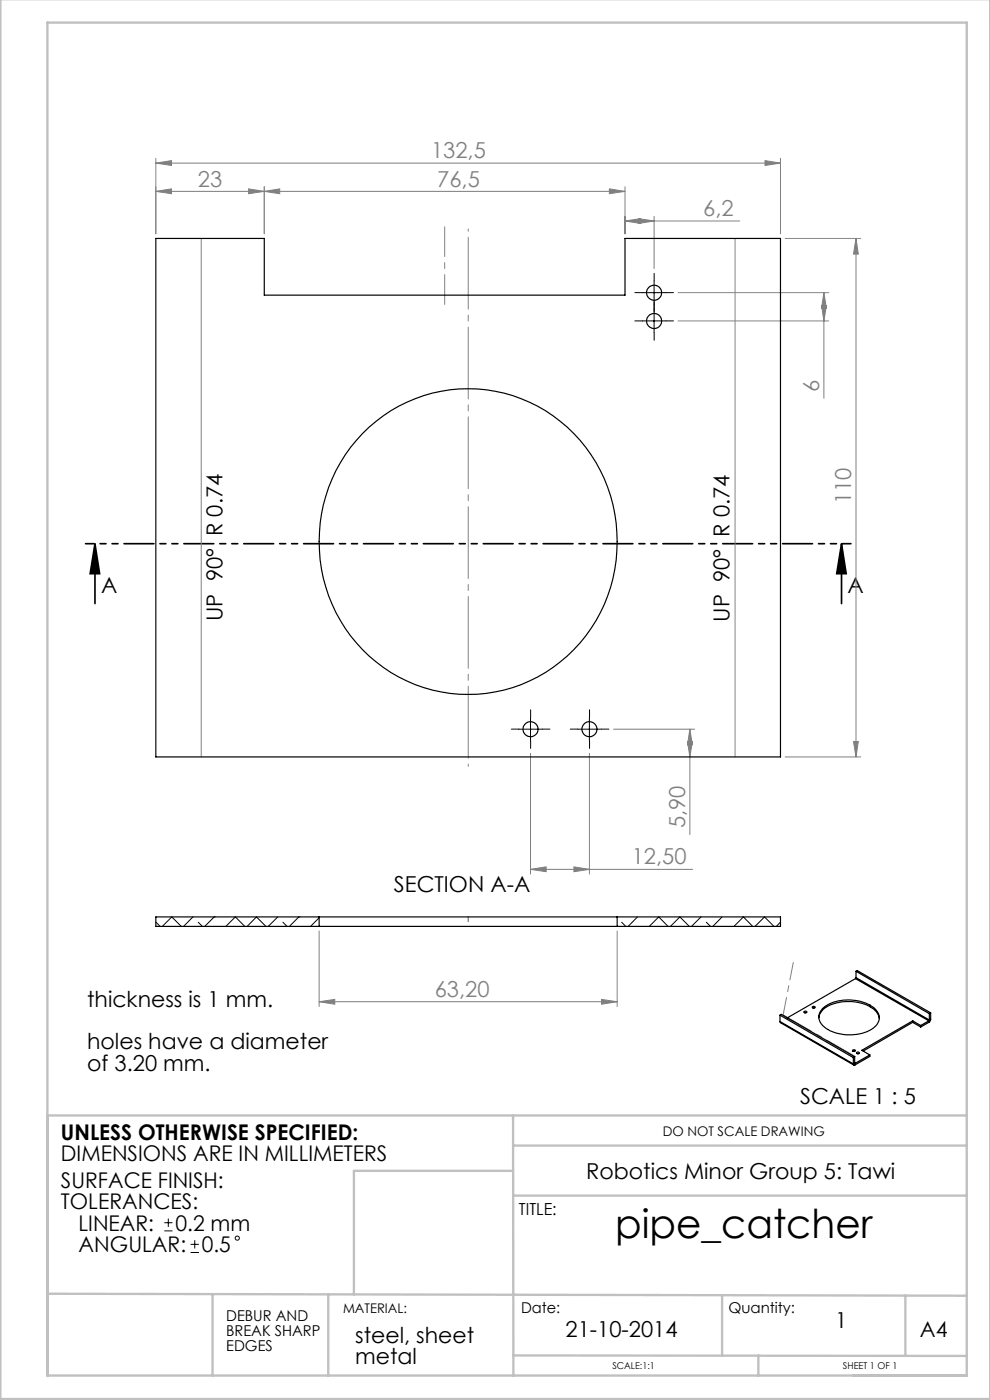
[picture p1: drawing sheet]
<svg xmlns="http://www.w3.org/2000/svg" width="210mm" height="297mm" viewBox="0 0 210 297" stroke-linecap="round" stroke-linejoin="round" font-family="sans-serif">
<g fill="none" stroke="#000" stroke-width=".21">
<path d="M138.7 59.6v5M136.2 68.1h5.1M136.2 62.1h5.1M138.7 65.6v5M110 154.7h5M112.5 152.2v5M122.6 154.7h4.9M125 152.2v5M34.9 259.4h1.7M35.7 258.5v1.8M34.9 261.1h1.7M40.4 265.7h1.8"/>
<path d="M40.4 264h1.8M41.3 263.1v1.8"/>
<circle cx="50.3" cy="262.7" r=".44"/>
</g>
<path d="M20.1 115.4l1 6.3h-2zM20.1 115.4v12.7M178.5 115.4l1 6.3h-2zM178.5 115.4v12.7" fill="none" stroke="#000" stroke-width=".35"/>
<g fill="none" stroke="#808080" stroke-width=".21">
<path d="M33.1 34.6l3.3-.5v1zM33.1 33.6v16M33.1 34.6h132.5M56.1 39.6v10M132.6 39.6v10M162.3 34.1l3.3 .5-3.3 .5zM165.6 33.6v16M33.1 40.6l3.3-.5v1zM33.1 40.6h99.5M42.7 50.6v110M52.7 40.1l3.4 .5-3.4 .5zM56.1 40.6l3.2-.5v1z"/>
<path d="M129.3 40.1l3.3 .5-3.3 .5zM132.6 46.9l3.3-.5v1zM132.6 46.9h24.3M135.4 46.4l3.3 .5-3.3 .5zM138.7 45.9v11.1M155.9 50.6v110M166.5 50.6h16.1M181.6 50.6v110M181.6 50.6l.5 3.3h-1.1zM143.8 62.1h32M143.8 68.1h32M174.3 64.8h1l-.5 3.3z"/>
<path d="M174.8 62.1v22.4M174.8 62.1l.5 3.3h-1zM112.5 159.8v25.6M125 159.8v25.6M130.1 154.7h17.3M145.8 157.3h1.1l-.6 3.3zM146.3 154.7v22.4M146.3 154.7l.6 3.3h-1.1zM181 157.3h1.1l-.5 3.3zM166.5 160.6h16.1M67.7 197.5v16M112.5 184.4l3.4-.5v1z"/>
<path d="M112.5 184.4h34.4M121.7 183.9l3.3 .5-3.3 .5zM130.9 197.5v16M67.7 212.5l3.3-.5v1zM67.7 212.5h63.2M127.6 212l3.3 .5-3.3 .5z"/>
</g>
<path d="M180.5 115.3h-162.4" fill="none" stroke="#000" stroke-width=".35" stroke-dasharray="6.3 1.3 1.3 1.3 1.3 1.3" stroke-dashoffset="4.5"/>
<path d="M99.3 195.5v-1" fill="none" stroke="#808080" stroke-width=".21" stroke-dasharray="15.2 1.3 1.3 1.3"/>
<g fill="none" stroke="#000" stroke-width=".21" stroke-dasharray="15.2 1.3 1.3 1.3">
<path d="M138.8 59.6v-1.6M136.3 68.1h-1.6M136.3 62.1h-1.6M138.8 65.6v-1.6M138.8 70.6v1.6M138.8 64.6v1.6M141.3 68.1h1.6M141.3 62.1h1.6M110.1 154.7h-1.6M112.6 152.2v-1.6M112.6 157.2v1.6M115.1 154.7h1.6"/>
<path d="M122.6 154.7h-1.6M125.1 152.2v-1.6M125.1 157.2v1.6M127.6 154.7h1.6"/>
</g>
<path d="M99.3 48.6v114" fill="none" stroke="#808080" stroke-width=".21" stroke-dasharray="15.2 1.3 1.3 1.3" stroke-dashoffset="-1.8"/>
<path d="M94.3 64.6v-16.5" fill="none" stroke="#808080" stroke-width=".21" stroke-dasharray="15.2 1.3 1.3 1.3" stroke-dashoffset="8.9"/>
<g fill="none" stroke="#c0c0c0" stroke-width=".5">
<path d="M.1 -.1v296.9h209.9v-296.9M10.1 236.6h195M108.8 236.6l.1 55.3M108.8 253.6h96.3M108.8 248.4h-33.7v26.2M108.9 243h96.2M10.1 274.5l195 .4M45.1 274.5v17.3M69.6 274.6v17.2M153.2 274.8v12.8M192.1 274.8v12.7M10.1 291.8h195v-287h-195v287.1"/>
<path d="M108.9 287.5l96.2 .2M160.9 287.5v4.3"/>
</g>
<path d="M166.1 215.3l15.3 8.8" fill="none" stroke="#808080" stroke-width=".21" stroke-dasharray="15.2 1.3 1.3 1.3" stroke-dashoffset="8.3"/>
<path d="M166.1 215.3l2.2-11.1" fill="none" stroke="#808080" stroke-width=".21" stroke-dasharray="15.2 1.3 1.3 1.3" stroke-dashoffset="11.5"/>
<path d="M178.5 115.4l1 6.3h-2zM20.1 115.4l1 6.3h-2z" fill="#000"/>
<g fill="#808080">
<path d="M52.7 40.1l3.4 .5-3.4 .5zM33.1 40.6l3.3-.5v1z"/>
<path d="M33.1 34.6l3.3-.5v1zM162.3 34.1l3.3 .5-3.3 .5zM56.1 40.6l3.2-.5v1zM129.3 40.1l3.3 .5-3.3 .5zM112.5 184.4l3.4-.5v1zM121.7 183.9l3.3 .5-3.3 .5zM132.6 46.9l3.3-.5v1zM135.4 46.4l3.3 .5-3.3 .5zM67.7 212.5l3.3-.5v1zM127.6 212l3.3 .5-3.3 .5z"/>
<path d="M181.6 50.6l.5 3.3h-1.1zM181 157.3h1.1l-.5 3.3zM174.8 62.1l.5 3.3h-1zM174.3 64.8h1l-.5 3.3zM146.3 154.7l.6 3.3h-1.1zM145.8 157.3h1.1l-.6 3.3z"/>
</g>
<g fill="none" stroke="#000" stroke-width=".25">
<path d="M33.1 50.6h23v12h76.5v-12h33v110h-132.5zM76.9 92a31.4 31.4 0 0 1 52.6 13.3 32.8 32.8 0 0 1-15.4 38.3 31.5 31.5 0 0 1-45.9-22.9 33.1 33.1 0 0 1 8.7-28.7zM67.7 194.5h63.2M67.7 196.5h63.2M67.7 194.5h-34.6v2h34.6M67.7 194.5v2M130.9 194.5h34.7v2h-34.7M130.9 194.5v2M165.5 216.7v.2l15.6 9.1M165.5 215.4v1.3M165.5 215.4l15.5 9M165.5 216.7l15.5 9"/>
<path d="M165.5 215.4l.2-.2 15.6 9M170.6 214.6h.5a.27 .27 0 0 1-.3 .3 .27 .27 0 0 1-.2-.3zM170.7 214.8h.3M172.3 213.6l.4-.1 .2 .2-.4 .2zM172.4 213.8h.4M174.4 214a9 9 0 0 1 8.7-1.4 4.2 4.2 0 0 1 3.4 3.2 3.7 3.7 0 0 1-3 3.2 9.4 9.4 0 0 1-9-1.4 2.46 2.46 0 0 1-.1-3.6zM181.5 207.6l-14.5 8.3M181.5 207.6l15.5 9M181.6 207.4l-.1 .2M181.6 206.1l15.5 8.9M181.6 207.4l15.5 9M181.6 206.1v1.3"/>
<path d="M181.6 206.1l.3-.2 15.5 9M184.6 213.6l1.3 1 .5 .8 .1 .7M184.6 213.6a9.6 9.6 0 0 0-10 .6l-.6 .7-.3 1M184.6 213.3v.3M193.6 216.6l1.7 1M193.6 216.6l-10.8 6.2 1.7 1M193.6 216.6v.3M193.6 216.9l-10.5 6.1M193.6 216.9l1.7 1M195.3 217.6v.3M197 216.6l-1.7 1M197 216.6v.3"/>
<path d="M197 216.9l-1.7 1M197.1 216.4l-.1 .2M197.1 215v1.4M197.4 216.2l-.4 .7M197.4 214.9l-.3 .1M197.4 214.9v1.3M197.4 216.2l-.3 .2M180.8 222.8h.6a.28 .28 0 0 1-.3 .3 .28 .28 0 0 1-.3-.3zM181 225.7l.2 .3 .2-.1M181 223h.3M181 224.4v1.3M181.3 225.5l.1 .1"/>
<path d="M181.3 224.2l-.3 .2M181.3 224.2v1.3M181.3 225.5l-.3 .2M181.4 225.6v.3M181.7 223.3h.5a.27 .27 0 0 1-.2 .3 .27 .27 0 0 1-.3-.3zM181.9 223.5h.2M184.5 223.8v.3l-3.1 1.8M184.5 223.8l-3.1 1.8"/>
<circle cx="138.7" cy="68.1" r="1.59"/>
<circle cx="138.7" cy="62.1" r="1.59"/>
<circle cx="112.5" cy="154.7" r="1.6"/>
<circle cx="125" cy="154.7" r="1.61"/>
</g>
<g fill="none" stroke="#000" stroke-width=".21">
<path d="M33.1 195.6l.9 .9M34.4 196.5l2-2 2.1 2M40.9 194.5l-2 2M42.1 195.6l.8 .9M45.4 194.5l-2 2M45.4 194.5h.1M47.9 196.5l2-2 2 2M52.4 196.5l2-2 2 2M58.9 194.5l-2 2M60 195.6l.9 .9M63.4 194.5l-2 2M63.4 194.5h.1"/>
<path d="M67.7 194.7l-1.8 1.8M131.9 195.6l.9 .9M135.2 194.5l-2 2M137.7 196.5l2-2 2 2M142.2 196.5l2-2 2 2M148.7 194.5l-2 2M149.8 195.6l.9 .9M153.2 194.5l-2 2M155.7 196.5l2-2 2 2M160.2 196.5l2-2 2 2M165.6 195.6l-.9 .9"/>
</g>
<text font-size="8.5" x="130.5" y="262.6">pipe_catcher</text>
<g font-size="4.7" fill="#808080">
<text x="91.4" y="33.6">132,5</text>
<text x="42" y="39.6">23</text>
<text x="92.7" y="39.6">76,5</text>
<text x="149.2" y="45.9">6,2</text>
<text x="173.8" y="83.2" transform="rotate(-90 173.8 83.2)">6</text>
<text x="180.6" y="106.9" transform="rotate(-90 180.6 106.9)">110</text>
<text x="145.3" y="175.8" transform="rotate(-90 145.3 175.8)">5,90</text>
<text x="134" y="183.4">12,50</text>
<text x="92.2" y="211.5">63,20</text>
</g>
<g font-size="4.7">
<text x="21.4" y="125.9">A</text>
<text x="179.8" y="125.9">A</text>
<text x="47.2" y="131.8" transform="rotate(-90 47.2 131.8)">UP 90° R 0.74</text>
<text x="154.8" y="131.9" transform="rotate(-90 154.8 131.9)">UP 90° R 0.74</text>
<text x="83.6" y="189.1">SECTION A-A</text>
<text x="18.5" y="213.5">thickness is 1 mm.</text>
<text x="18.5" y="222.6">holes have a diameter</text>
<text x="18.5" y="227.1">of 3.20 mm.</text>
<text x="169.7" y="234.3">SCALE 1 : 5</text>
<text x="124.3" y="250.1">Robotics Minor Group 5: Tawi</text>
<text x="177.1" y="281.7">1</text>
<text x="75.3" y="284.8">steel, sheet</text>
<text x="120" y="283.6">21-10-2014</text>
<text x="75.3" y="289.4">metal</text>
</g>
<g font-size="4.6">
<text x="12.9" y="241.7">UNLESS OTHERWISE SPECIFIED:</text>
<text x="12.9" y="246.3">DIMENSIONS ARE IN MILLIMETERS</text>
<text x="12.9" y="251.9">SURFACE FINISH:</text>
<text x="12.9" y="256.5">TOLERANCES:</text>
<text x="16.7" y="261.1">LINEAR:</text>
<text x="37.2" y="261.1">0.2 mm</text>
<text x="16.7" y="265.7">ANGULAR:</text>
<text x="42.8" y="265.7">0.5</text>
<text x="195.1" y="283.6">A4</text>
</g>
<text font-size="3.5" x="110.1" y="257.8">TITLE:</text>
<g font-size="3.2">
<text x="48" y="280.2">DEBUR AND</text>
<text x="110.6" y="278.5">Date:</text>
<text x="154.5" y="278.5">Quantity:</text>
<text x="48" y="283.4">BREAK SHARP</text>
<text x="48" y="286.6">EDGES</text>
</g>
<g font-size="2.8">
<text x="140.6" y="240.9">DO NOT SCALE DRAWING</text>
<text x="72.8" y="278.5">MATERIAL:</text>
</g>
<g font-size="2">
<text x="129.9" y="290.5">SCALE:1:1</text>
<text x="178.8" y="290.5">SHEET 1 OF 1</text>
</g>
</svg>
